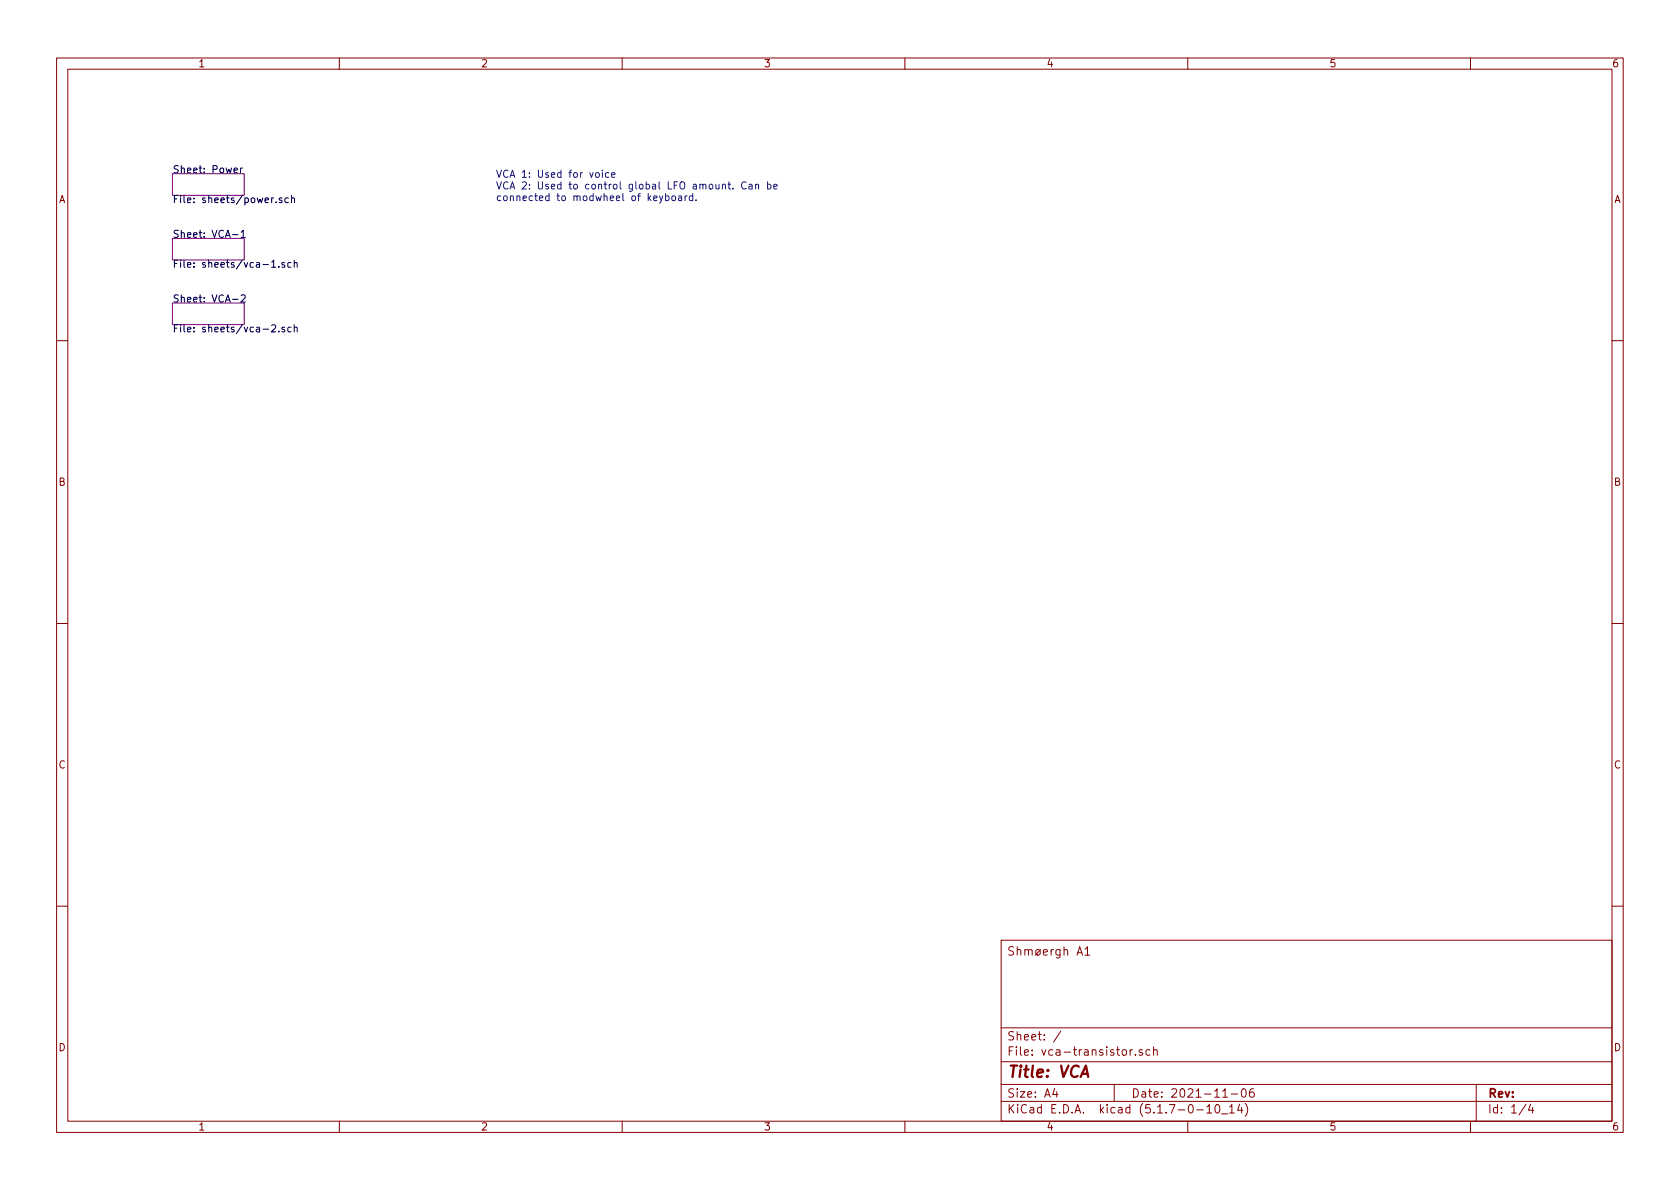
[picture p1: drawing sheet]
<svg xmlns="http://www.w3.org/2000/svg" width="297mm" height="210mm" viewBox="0 0 297 210" stroke-linecap="round" stroke-linejoin="round" font-family="sans-serif">
<g fill="none" stroke="#840000" stroke-width=".18">
<path d="M10 10.3h277v189.9h-277zM12 12.2h273v186.1h-273zM60 10.3v1.9M110 10.3v1.9M160 10.3v1.9M210 10.3v1.9M260 10.3v1.9M10 60.2h2M285 60.2h2M10 110.3h2M285 110.3h2M10 160.2h2"/>
<path d="M177 166.3h108v32h-108zM190.4 168.9l.5-1.5 .5 1.5M190.6 168.5h.7M191.8 167.8l.5-.4v1.5M191.8 168.9h.9M285 160.2h2M60 198.3v1.9M110 198.3v1.9M160 198.3v1.9M177 194.8h108M177 191.8h108M177 187.8h108"/>
<path d="M177 181.8h108M186.5 192.5l-.4 1h1M186.8 193v1M187.6 182.3l-1.3 2M197 191.8v3M199.8 185.6v1M200.3 185.6l-.5 .3M200.8 186.5v.1M202 185.7a.37 .37 0 0 0-.6 .1l.1 .2 .5 .2 .1 .1-.3 .3-.4-.1M203.3 185.7l-.4-.1-.3 .3 .1 .6 .2 .1 .4-.1M204 185.7a.37 .37 0 0 1 .6 .1v.8M204 185.1v1.5"/>
<path d="M210 198.3v1.9M211.6 196.3h1.2M213.4 195.8l.4-.5v1.5M213.4 196.8h.8M215 195.4l.3-.1a.94 .94 0 0 1 0 1.5 .8 .8 0 0 1-.6-.6 .8 .8 0 0 1 .3-.8zM216 197h1.1M216.2 194h.8M217.4 195.8l.4-.5v1.5M217.4 196.8h.8M217.7 193.5h1.1M219.2 195.2l-.4 1.1h.9M219.5 195.8v1"/>
<path d="M219.6 192.7l.4-.2a.94 .94 0 0 1 0 1.5 .82 .82 0 0 1-.4-1.3zM220.2 195.1a1.71 1.71 0 0 1 0 2.3M221.6 192.5a.59 .59 0 0 0-.7 .7l.1 .7 .2 .1 .5-.1 .1-.5-.2-.2-.4-.1-.3 .3M260 198.3v1.9M261 191.8v6.5M269.8 195.2l-1.2 2M270.6 195.2l-.3 1.1h.9M271 195.8v1"/>
</g>
<path d="M191.1 190.4l.9-2 .4 2" fill="none" stroke="#840000" stroke-width=".41"/>
<path d="M30.5 30.7h12.7v3.8h-12.7zM30.5 42.2h12.7v3.8h-12.7zM30.5 53.6h12.7v3.8h-12.7z" fill="none" stroke="#840084" stroke-width=".18"/>
<g fill="none" stroke="#000" stroke-width=".18">
<path d="M41.4 30.1l.6-.1-.1-.2-.3-.1-.2 .2v.6h.5M42.5 29.7v.9M42.9 29.7l-.4 .2M48.8 35.7v.1M49.8 35h-.3l-.1 .2v.2l.4 .1v.3h-.4M51 35h-.4l-.2 .2 .1 .6h.5M51.5 35.1l.2-.1h.3l.1 .8M51.5 34.6v1.2M41.1 41.5h1M41.1 52.9h1M42.6 41.1l.4-.4v1.3M42.6 52.3l.5-.2 .3 .4-.1 .2-.7 .7h.8"/>
<path d="M42.6 42h.8M48 46.3l.4-.3v1.3M48 57.6l.5-.2 .2 .4v.2l-.7 .7h.7M48 47.3h.7M49.3 47.1v.2M49.3 58.6v.1M50.3 46.5l-.3-.1-.2 .2 .1 .2 .4 .1v.3h-.5M50.3 57.9h-.3l-.2 .1 .1 .2 .4 .1v.3h-.5M51.5 46.5l-.4-.1-.2 .3 .1 .5h.5M51.5 57.9h-.4l-.2 .2 .1 .5h.5M52 46.6l.2-.2 .3 .1 .1 .8M52 58l.2-.1h.3l.1 .8"/>
<path d="M52 46v1.3M52 57.4v1.3"/>
</g>
<g fill="none" stroke="#0000c2" stroke-width=".18">
<path d="M105.4 30.6l.3-.1 .3 .3-.2 .5-.3 .1-.2-.3zM106.5 30.1v.1M106.5 30.5v.9M107.6 30.6l-.3-.1-.3 .3 .2 .5h.4M108.1 30.9l.6-.1v-.2l-.4-.1-.2 .2 .1 .6h.5M117.2 34.6l-.4 1.2-.2 .1M117.7 34.7l.4-.1 .2 .3-.1 .5h-.5M117.7 34.2v1.3M118.9 34.7l.3-.1 .3 .3-.2 .5-.3 .1-.2-.3zM120 34.7h.5v.8M120.5 34.9l-.4 .1-.2 .2 .1 .2h.5M121.1 34.6v.9"/>
<path d="M121.5 34.6l-.4 .3M122.5 34.7l-.4-.1-.2 .3 .1 .5h.5M122.5 34.2v1.3M123.1 35.4v.1M128.7 32.6h.5M128.9 32.2v1l.3 .2M129.6 33.3v.1M131.9 32.3a.6 .6 0 0 0-.8 .4 .6 .6 0 0 0 .5 .7l.3-.1M132.4 32.6h.5l.1 .8M133 32.9h-.4l-.2 .2v.3h.6M133.6 32.7l.2-.1h.3v.8M133.6 32.6v.8"/>
<path d="M135.7 32.6h.4l.2 .2-.1 .6h-.5M135.7 32.2v1.2M136.8 33l.6-.1-.1-.3h-.3l-.2 .2 .1 .6h.4"/>
</g>
<text font-size="2.8" fill="#840000" x="178" y="190.5">Title: VCA</text>
<g font-size="2.1" fill="#840000">
<text x="178" y="169">Shmøergh A1</text>
<text x="178" y="184">Sheet: /</text>
<text x="178" y="186.7">File: vca-transistor.sch</text>
<text x="178" y="196.9">KiCad E.D.A. kicad (5.1.7-0-10_14)</text>
<text x="178" y="194.1">Size: A4</text>
<text x="200" y="194.1">Date: 2021-11-06</text>
<text x="263" y="194.1">Rev:</text>
<text x="263" y="196.9">Id: 1/4</text>
</g>
<g font-size="1.8" fill="#840000">
<text x="35" y="11.9">1</text>
<text x="85" y="11.9">2</text>
<text x="135" y="11.9">3</text>
<text x="185" y="11.9">4</text>
<text x="235" y="11.9">5</text>
<text x="285" y="11.9">6</text>
<text x="10.4" y="35.9">A</text>
<text x="285.4" y="35.9">A</text>
<text x="10.4" y="85.9">B</text>
<text x="285.4" y="85.9">B</text>
<text x="10.4" y="135.9">C</text>
<text x="285.4" y="135.9">C</text>
<text x="10.4" y="185.9">D</text>
<text x="285.4" y="185.9">D</text>
<text x="35" y="199.9">1</text>
<text x="85" y="199.9">2</text>
<text x="135" y="199.9">3</text>
<text x="185" y="199.9">4</text>
<text x="235" y="199.9">5</text>
<text x="285" y="199.9">6</text>
</g>
<g font-size="1.8">
<text x="30.5" y="30.6">Sheet: Power</text>
<text x="30.5" y="35.9">File: sheets/power.sch</text>
<text x="30.5" y="42.1">Sheet: VCA-1</text>
<text x="30.5" y="47.3">File: sheets/vca-1.sch</text>
<text x="30.5" y="53.5">Sheet: VCA-2</text>
<text x="30.5" y="58.8">File: sheets/vca-2.sch</text>
</g>
<g font-size="1.8" fill="#0000c2">
<text x="87.6" y="31.4">VCA 1: Used for voice</text>
<text x="87.6" y="33.5">VCA 2: Used to control global LFO amount. Can be</text>
<text x="87.6" y="35.6">connected to modwheel of keyboard.</text>
</g>
</svg>
